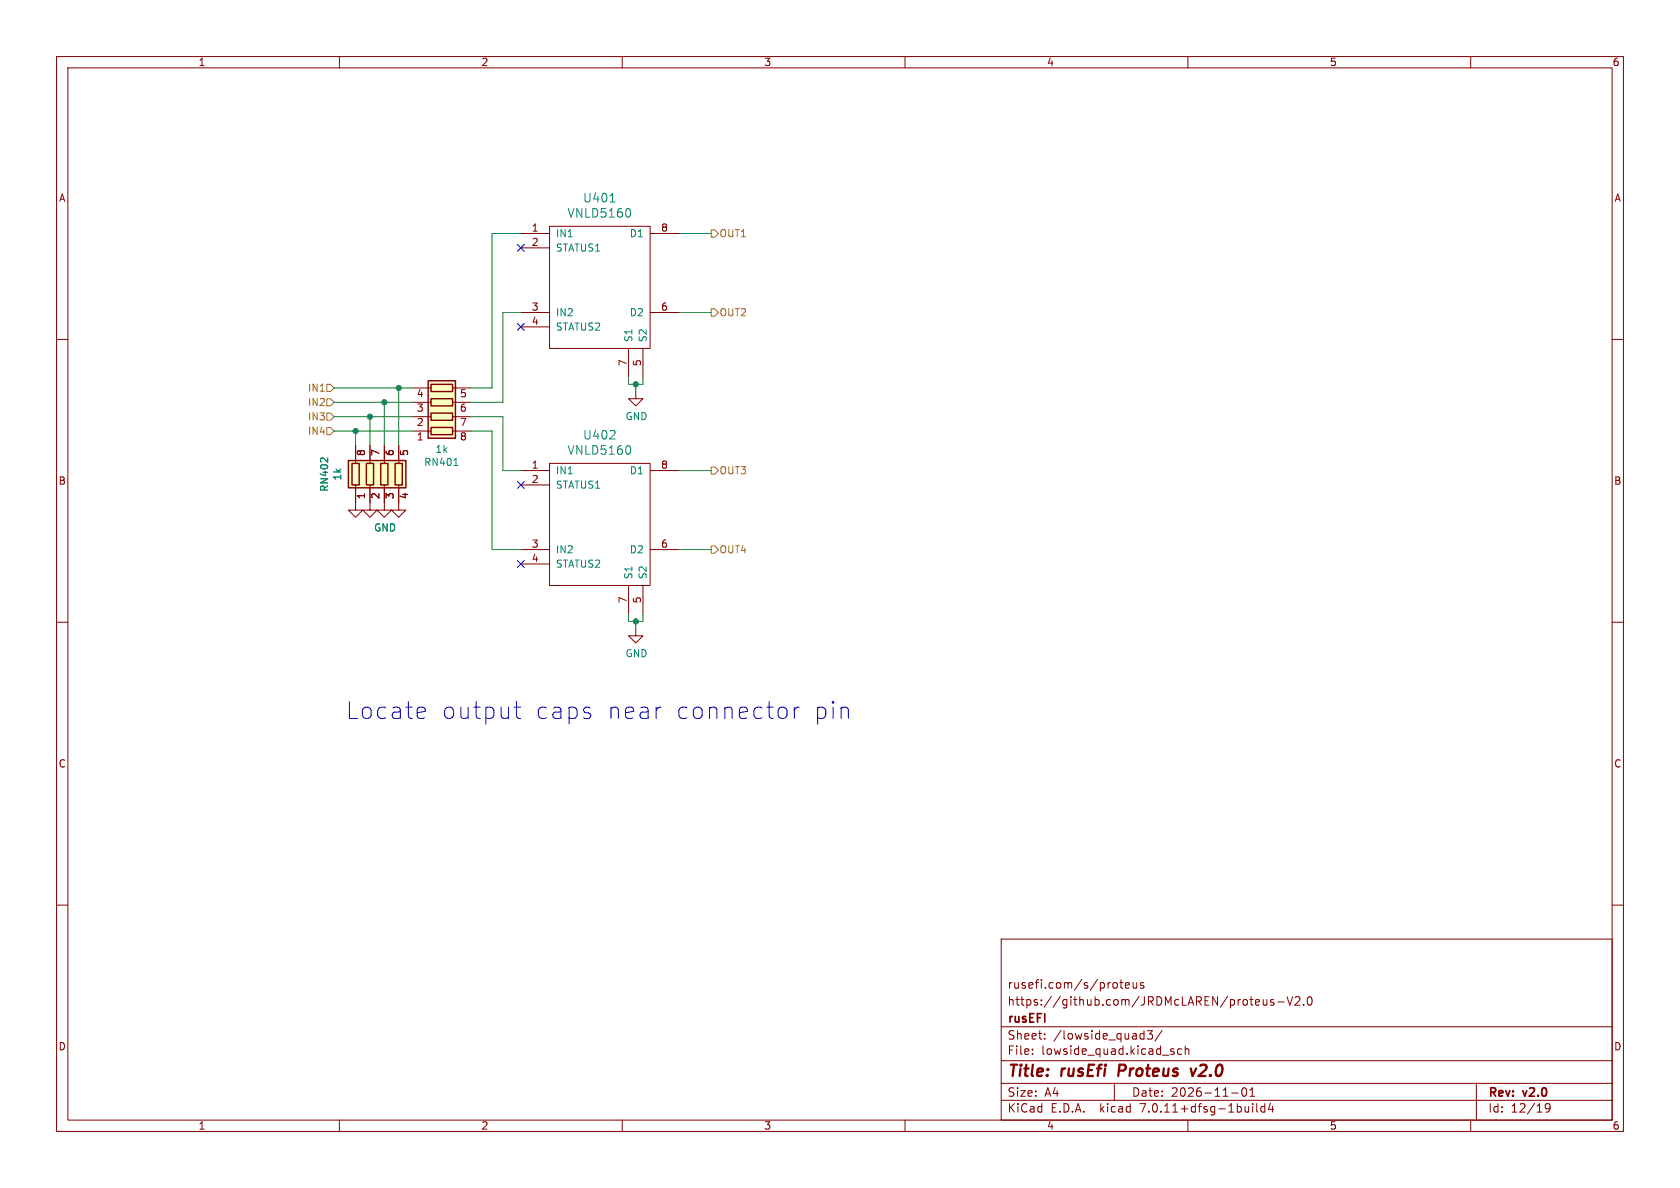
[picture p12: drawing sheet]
<svg xmlns="http://www.w3.org/2000/svg" width="297mm" height="210mm" viewBox="0 0 297 210" stroke-linecap="round" stroke-linejoin="round" font-family="sans-serif">
<g fill="none" stroke="#840000" stroke-width=".18">
<path d="M10 10h277v190h-277zM12 12h273v186h-273zM60 10v2M110 10v2M160 10v2M210 10v2M260 10v2M10 60h2M92.1 41.3h5.1M92.1 43.8h5.1M92.1 55.2h5.1M92.1 57.8h5.1"/>
<path d="M97.2 40h17.7v21.6h-17.7zM114.9 41.3h5.1M114.9 55.2h5.1M285 60h2M62.9 78.7v3.2M65.4 78.7v3.2M67.9 78.7v3.2M70.5 78.7v3.2M73 76.2h3.2M73 73.7h3.2M73 71.1h3.2M73 68.6h3.2"/>
<path d="M80 76.2h3.2M80 73.7h3.2M80 71.1h3.2M80 68.6h3.2M111.1 61.6v5.1M112.4 69.2v1.3h1.3l-1.3 1.3-1.3-1.3h1.3M113.7 61.6v5.1M62.9 85.7v4.5h1.2l-1.2 1.2-1.3-1.2h1.3M65.4 85.7v4.5h1.3l-1.3 1.2-1.3-1.2h1.3M67.9 85.7v4.5h1.3l-1.3 1.2-1.2-1.2h1.2M70.5 85.7v4.5h1.3l-1.3 1.2-1.3-1.2h1.3M92.1 83.2h5.1"/>
<path d="M92.1 85.7h5.1M92.1 97.2h5.1M92.1 99.7h5.1M97.2 81.9h17.7v21.6h-17.7zM114.9 83.2h5.1M114.9 97.2h5.1M10 110h2M111.1 103.5v5.1M112.4 111.1v1.3h1.3l-1.3 1.3-1.3-1.3h1.3M113.7 103.5v5.1M285 110h2M10 160h2"/>
<path d="M285 160h2M177 166h108v32h-108zM197.5 173.8v.8M198 173.7h.5M198.2 173.2v1.3l.3 .2M199 174.2l.7-.1-.1-.3-.4-.1-.2 .2v.7h.6M200.3 173.7l.1 .9 .3 .1 .3-.1M201 173.7v1M202.2 173.8l-.4-.1-.2 .2 .1 .2 .5 .2v.3h-.6M222 177.6h.6M222 176.8l.5-.1 .2 .4-.7 .1M223.3 176.7l.1 .9 .3 .1 .3-.1"/>
<path d="M224 176.7v1M225.2 176.8l-.4-.1-.2 .2 .1 .2 .5 .2v.3h-.6M225.9 177.1h1.1M227.5 176.2l.5 1.5 .5-1.5M229 176.3l.5-.1 .2 .1 .1 .3-.9 1.1h.9M230.5 177.6v.1M231.2 176.3l.3-.1a.81 .81 0 0 1 .5 .6 .81 .81 0 0 1-.3 .8l-.1 .1a.81 .81 0 0 1-.4-1.4zM60 198v2M110 198v2M160 198v2M177 194.5h108M177 191.5h108"/>
<path d="M177 187.5h108M177 181.5h108M182.5 186.3v.1M182.5 185.5v.1M184.7 183.6v.1M184.7 182.8v.1M197 191.5v3M201.8 182.7l.4 .1M202.2 182.2v1.5M202.2 183.6l-.4 .1M202.8 182.2h.9l-.5 .6 .5 .1v.7l-.2 .1h-.5l-.2-.1M205.5 182.1l-1.3 2"/>
<path d="M207.2 185.9l.3 .1 .1 .2-.2 .2h-.3M207.2 185.4l.3 .1M208.9 185.5l-.4-.1-.3 .3v.4l.1 .2h.6M209.5 185.5l.2-.1 .4 .1 .1 .9M209.5 184.9v1.5M210 198v2M217.7 193.2h1.2M219.7 192.4l.2-.1a.81 .81 0 0 1 .6 .6 .81 .81 0 0 1-.3 .8l-.2 .1a.81 .81 0 0 1-.3-1.4zM221 193.8h.8M221 192.7l.4-.4v1.5M221.5 195.1v.1M221.5 195.6v1"/>
<path d="M222.2 195.1v1.3l.2 .2M223.6 195.7l-.4-.1-.3 .3v.4l.1 .2h.6M223.6 195.1v1.5M224.6 195l-.4 1.1h1M225 195.6v1M260 198v2M261 191.5v6.5M274 195.7l-.3 .3h-.2l-.3-.3 .1-.5 .4-.1 .3 .1a.99 .99 0 0 1-.4 1.4h-.3"/>
</g>
<path d="M197.9 188.2l-.2 2M210.5 188.9l.3 1.3 .7-1.3" fill="none" stroke="#840000" stroke-width=".4"/>
<g fill="#ffffc2" stroke="#ffffc2" stroke-width=".18">
<path d="M61.6 81.4h10.2v4.8h-10.2z"/>
<path d="M75.7 67.3h4.8v10.2h-4.8z"/>
</g>
<path d="M75.7 67.3h4.8v10.2h-4.8zM76.2 75.6h3.8v1.2h-3.8zM76.2 73h3.8v1.3h-3.8zM76.2 70.5h3.8v1.3h-3.8zM76.2 67.9h3.8v1.3h-3.8zM61.6 81.4h10.2v4.8h-10.2zM62.2 81.9h1.3v3.8h-1.3zM64.8 81.9h1.2v3.8h-1.2zM67.3 81.9h1.3v3.8h-1.3zM69.8 81.9h1.3v3.8h-1.3z" fill="none" stroke="#840000" stroke-width=".25"/>
<path d="M107.9 35.7h.8M111.3 36.9l.2 .5-.2 .9M107.8 77.6h.9M108.7 76.2v.5M111.3 78.8l.2 .6-.2 .8M56.8 81h.4M57.9 80.9v.8M80.3 82.3h.7" fill="none" stroke="#008484" stroke-width=".18"/>
<path d="M125.7 54.6h.7l.6 .6-.6 .7h-.7zM125.7 40.6h.7l.6 .7-.6 .6h-.7zM57.8 75.6h.6l.7 .6-.7 .6h-.6zM57.8 67.9h.6l.7 .7-.7 .6h-.6zM57.8 70.5h.6l.7 .6-.7 .7h-.6zM57.8 73h.6l.7 .7-.7 .6h-.6zM125.7 82.6h.7l.6 .6-.6 .6h-.7zM125.7 96.5h.7l.6 .7-.6 .6h-.7z" fill="none" stroke="#848400" stroke-width=".18"/>
<path d="M74.8 125l.2 .2 .2 .5-1.4 .3M75 126.9l-.2 .1M90.9 125h1.1M91.3 124v2.6l.2 .3 .5 .1M104.3 126.2l.1 .2-.1 .5M116.6 125h.3M138.1 125a.81 .81 0 0 1 1 .6v.8a.81 .81 0 0 1-1 .6M140.4 125v2M141.3 125a.76 .76 0 0 0-.9 .6M149.5 125l.3 .2 .2 .2v1.6" fill="none" stroke="#0000c2" stroke-width=".18"/>
<g fill="none" stroke="#008400" stroke-width=".18">
<path d="M92.1 55.2h-3.2v15.9h-5.7M92.1 41.3h-5.1v27.3h-3.8M120 41.3h5.7M120 55.2h5.7M59.1 68.6h13.9M59.1 73.7h13.9M59.1 71.1h13.9M59.1 76.2h13.9M62.9 76.2v2.5M65.4 73.7v5M67.9 71.1v7.6M70.5 68.6v10.1"/>
<path d="M83.2 73.7h5.7v9.5h3.2M83.2 76.2h3.8v21h5.1M111.1 66.7v1.2h2.6v-1.2M112.4 67.9v1.3M120 83.2h5.7M120 97.2h5.7M111.1 108.6v1.3h2.6v-1.3M112.4 109.9v1.2"/>
</g>
<path d="M91.5 57.2l1.2 1.2M91.5 43.2l1.2 1.2M92.7 57.2l-1.2 1.2M92.7 43.2l-1.2 1.2M91.5 99.1l1.2 1.2M91.5 85.1l1.2 1.2M92.7 99.1l-1.2 1.2M92.7 85.1l-1.2 1.2" fill="none" stroke="#000084" stroke-width=".18"/>
<g fill="#008400" stroke="#008400" stroke-width=".18">
<circle cx="62.9" cy="76.2" r=".46"/>
<circle cx="112.4" cy="109.9" r=".46"/>
<circle cx="112.4" cy="67.9" r=".46"/>
<circle cx="65.4" cy="73.7" r=".46"/>
<circle cx="67.9" cy="71.1" r=".46"/>
<circle cx="70.5" cy="68.6" r=".46"/>
</g>
<g font-size="4.2" fill="#0000c2">
<text x="61" y="127.4">Locate</text>
<text x="77.8" y="127.4">output</text>
<text x="94.2" y="127.4">caps</text>
<text x="106.8" y="127.4">near</text>
<text x="118.8" y="127.4">connector</text>
<text x="143" y="127.4">pin</text>
</g>
<g font-size="2.8" fill="#840000">
<text x="178" y="190.9">Title:</text>
<text x="187.7" y="190.9">rusEfi</text>
<text x="198.6" y="190.9">Proteus</text>
<text x="212.2" y="190.9">v2.0</text>
</g>
<g font-size="2.1" fill="#008484">
<text x="103" y="36">U401</text>
<text x="100.2" y="38.7">VNLD5160</text>
<text x="103" y="77.9">U402</text>
<text x="100.2" y="80.6">VNLD5160</text>
</g>
<g font-size="2.1" fill="#840000">
<text x="178" y="178">https://github.com/JRDMcLAREN/proteus-V2.0</text>
<text x="178" y="175">rusefi.com/s/proteus</text>
<text x="178" y="184">Sheet:</text>
<text x="178" y="181.2">rusEFI</text>
<text x="186.2" y="184">/lowside_quad3/</text>
<text x="178" y="186.7">File:</text>
<text x="184.1" y="186.7">lowside_quad.kicad_sch</text>
<text x="178" y="196.9">KiCad</text>
<text x="178" y="194.1">Size:</text>
<text x="184.7" y="194.1">A4</text>
<text x="185.7" y="196.9">E.D.A.</text>
<text x="194.6" y="196.9">kicad</text>
<text x="200" y="194.1">Date:</text>
<text x="201.8" y="196.9">7.0.11+dfsg-1build4</text>
<text x="207" y="194.1">2026-11-01</text>
<text x="263" y="194.3">Rev:</text>
<text x="263" y="196.9">Id:</text>
<text x="267.1" y="196.9">12/19</text>
<text x="269.4" y="194.3">v2.0</text>
</g>
<g font-size="1.8" fill="#840000">
<text x="35" y="11.9">1</text>
<text x="85" y="11.9">2</text>
<text x="135" y="11.9">3</text>
<text x="185" y="11.9">4</text>
<text x="235" y="11.9">5</text>
<text x="285" y="11.9">6</text>
<text x="10.3" y="35.9">A</text>
<text x="285.3" y="35.9">A</text>
<text x="93.9" y="41">1</text>
<text x="116.8" y="41">8</text>
<text x="93.9" y="43.6">2</text>
<text x="93.9" y="55">3</text>
<text x="93.9" y="57.5">4</text>
<text x="116.8" y="55">6</text>
<text x="110.9" y="64.8" transform="rotate(-90 110.9 64.8)">7</text>
<text x="113.4" y="64.8" transform="rotate(-90 113.4 64.8)">5</text>
<text x="73.6" y="70.6">4</text>
<text x="81.2" y="70.6">5</text>
<text x="73.6" y="75.6">2</text>
<text x="73.6" y="73.1">3</text>
<text x="81.2" y="73.1">6</text>
<text x="81.2" y="75.6">7</text>
<text x="64.8" y="80.7" transform="rotate(-90 64.8 80.7)">8</text>
<text x="67.4" y="80.7" transform="rotate(-90 67.4 80.7)">7</text>
<text x="69.9" y="80.7" transform="rotate(-90 69.9 80.7)">6</text>
<text x="72.5" y="80.7" transform="rotate(-90 72.5 80.7)">5</text>
<text x="73.6" y="78.2">1</text>
<text x="81.2" y="78.2">8</text>
<text x="93.9" y="82.9">1</text>
<text x="116.8" y="82.9">8</text>
<text x="10.3" y="85.9">B</text>
<text x="64.8" y="88.3" transform="rotate(-90 64.8 88.3)">1</text>
<text x="67.4" y="88.3" transform="rotate(-90 67.4 88.3)">2</text>
<text x="69.9" y="88.3" transform="rotate(-90 69.9 88.3)">3</text>
<text x="72.5" y="88.3" transform="rotate(-90 72.5 88.3)">4</text>
<text x="93.9" y="85.5">2</text>
<text x="285.3" y="85.9">B</text>
<text x="93.9" y="96.9">3</text>
<text x="93.9" y="99.4">4</text>
<text x="116.8" y="96.9">6</text>
<text x="110.9" y="106.8" transform="rotate(-90 110.9 106.8)">7</text>
<text x="113.4" y="106.8" transform="rotate(-90 113.4 106.8)">5</text>
<text x="10.3" y="135.9">C</text>
<text x="285.3" y="135.9">C</text>
<text x="10.3" y="185.9">D</text>
<text x="285.3" y="185.9">D</text>
<text x="35" y="199.9">1</text>
<text x="85" y="199.9">2</text>
<text x="135" y="199.9">3</text>
<text x="185" y="199.9">4</text>
<text x="235" y="199.9">5</text>
<text x="285" y="199.9">6</text>
</g>
<g font-size="1.8" fill="#008484">
<text x="98.2" y="42.1">IN1</text>
<text x="98.2" y="44.7">STATUS1</text>
<text x="111.2" y="42.1">D1</text>
<text x="98.2" y="56.1">IN2</text>
<text x="98.2" y="58.6">STATUS2</text>
<text x="111.2" y="56.1">D2</text>
<text x="112" y="60.6" transform="rotate(-90 112 60.6)">S1</text>
<text x="114.5" y="60.6" transform="rotate(-90 114.5 60.6)">S2</text>
<text x="110.5" y="74.5">GND</text>
<text x="74.9" y="82.6">RN401</text>
<text x="76.9" y="80.3">1k</text>
<text x="58.2" y="87" transform="rotate(-90 58.2 87)">RN402</text>
<text x="60.5" y="85" transform="rotate(-90 60.5 85)">1k</text>
<text x="98.2" y="84">IN1</text>
<text x="98.2" y="86.6">STATUS1</text>
<text x="111.2" y="84">D1</text>
<text x="66" y="94.2">GND</text>
<text x="98.2" y="98">IN2</text>
<text x="98.2" y="100.6">STATUS2</text>
<text x="111.2" y="98">D2</text>
<text x="112" y="102.5" transform="rotate(-90 112 102.5)">S1</text>
<text x="114.5" y="102.5" transform="rotate(-90 114.5 102.5)">S2</text>
<text x="110.5" y="116.4">GND</text>
</g>
<g font-size="1.8" fill="#848400">
<text x="127.1" y="42.1">OUT1</text>
<text x="127.1" y="56.1">OUT2</text>
<text x="54.3" y="69.4">IN1</text>
<text x="54.3" y="72">IN2</text>
<text x="54.3" y="77.1">IN4</text>
<text x="54.3" y="74.5">IN3</text>
<text x="127.1" y="84">OUT3</text>
<text x="127.1" y="98">OUT4</text>
</g>
</svg>
